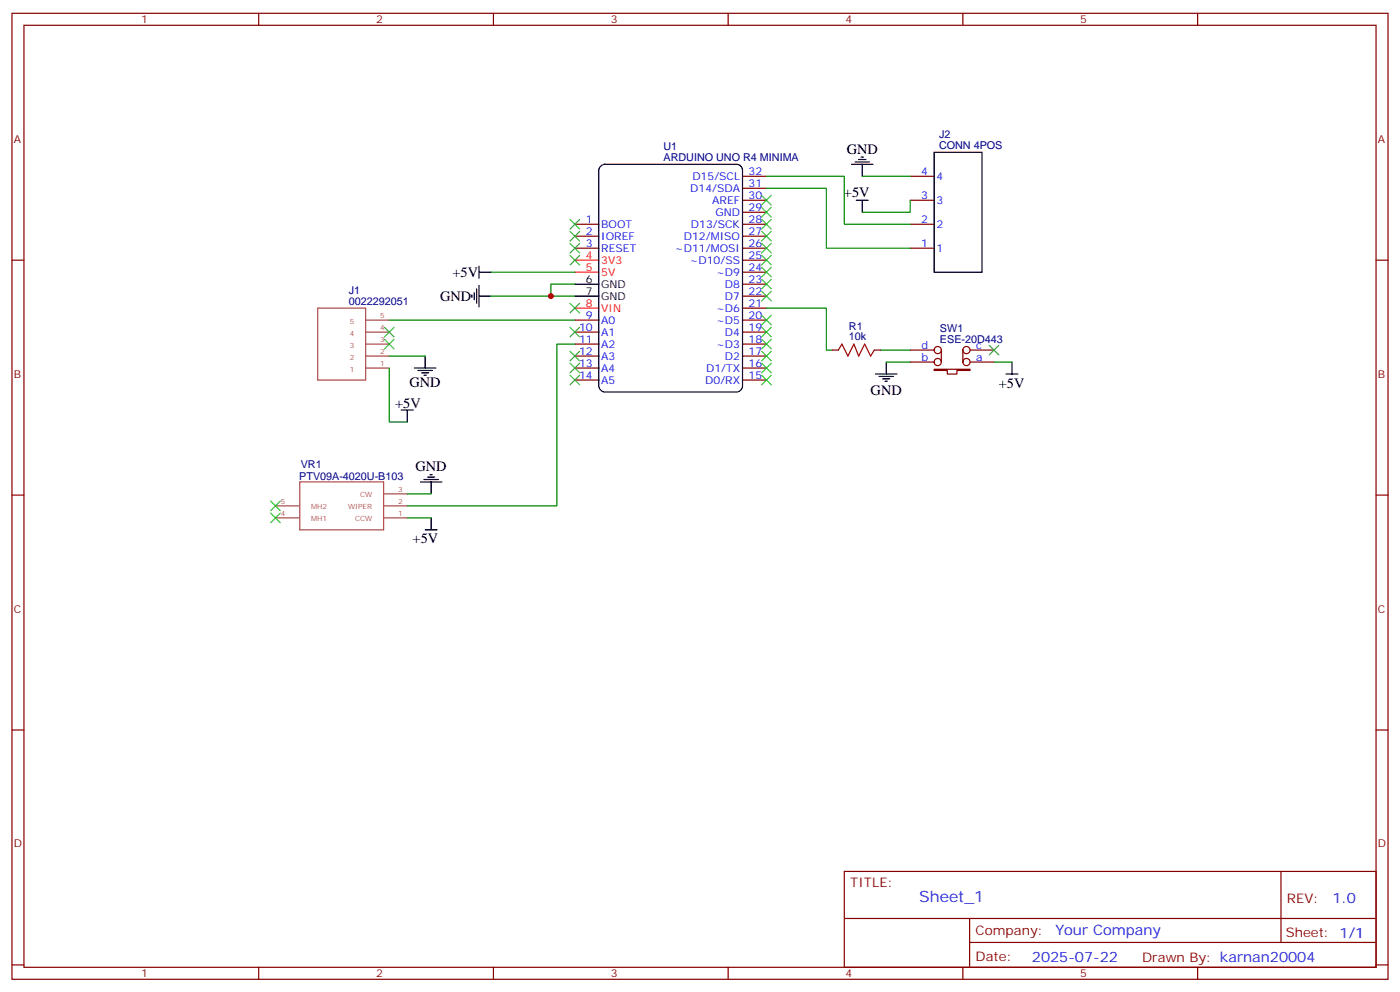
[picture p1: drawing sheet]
<svg xmlns="http://www.w3.org/2000/svg" width="412mm" height="292mm" viewBox="0 0 412 292" stroke-linecap="round" stroke-linejoin="round" font-family="sans-serif">
<g fill="none" stroke="#870000" stroke-width=".35">
<path d="M3.5 3.9h405.4v284.4h-405.4zM7.1 7.4h398.2v277.3h-398.2zM76.2 3.9v3.5M145.3 3.9v3.5M214.5 3.9v3.5M283.6 3.9v3.5M352.8 3.9v3.5M218.7 58.9h7.1M218.7 55.4h7.1M218.7 51.9h7.1M268.1 58.9h7.1M268.1 51.9h7.1"/>
<path d="M3.5 76.6h3.6M169.3 66h7.1M169.3 69.5h7.1M169.3 73.1h7.1M218.7 76.6h7.1M218.7 66h7.1M218.7 69.5h7.1M218.7 73.1h7.1M218.7 62.5h7.1M268.1 66h7.1M268.1 73.1h7.1M405.3 76.6h3.6"/>
<path d="M169.3 94.2h7.1M169.3 97.8h7.1M218.7 94.2h7.1M218.7 97.8h7.1M218.7 90.7h7.1M218.7 87.2h7.1M218.7 83.6h7.1M218.7 80.1h7.1M169.3 101.3h7.1M169.3 104.8h7.1M169.3 108.3h7.1M169.3 111.9h7.1"/>
<path d="M218.7 101.3h7.1M218.7 104.8h7.1M218.7 108.3h7.1M218.7 111.9h7.1M245.2 103h1.7M257.5 103h1.8M268.1 106.6h7.1M268.1 103h7.1M275.2 108.7h10.6v.3h-3.9v1.1h-2.9v-1.1h-3.8zM277.3 103v3.6M283.6 103v3.6M285.8 106.6h7"/>
<path d="M285.8 103h7M3.5 145.7h3.6M405.3 145.7h3.6M3.5 214.9h3.6M405.3 214.9h3.6M248.7 256.5h156.6v28.2h-156.6zM377.3 256.5v20.9M248.7 270.4h156.5M285.6 277.4h119.6M285.6 270.4v14.1M3.5 284h3.6M76.2 284.7v3.6"/>
<path d="M145.3 284.7v3.6M214.5 284.7v3.6M283.6 284.7v3.6M352.8 284.7v3.6M405.3 284h3.6"/>
<circle cx="276.2" cy="103" r="1.06"/>
<circle cx="276.2" cy="106.6" r="1.06"/>
<circle cx="284.7" cy="103" r="1.06"/>
<circle cx="284.7" cy="106.6" r="1.06"/>
</g>
<path d="M169.3 76.6h7.1M169.3 80.1h7.1M169.3 90.7h7.1" fill="none" stroke="#f00" stroke-width=".35"/>
<g fill="none" stroke="#000" stroke-width=".35">
<path d="M177 48.9l1.2-.5h38.8a1.76 1.76 0 0 1 1.7 1.7v63.5a1.89 1.89 0 0 1-1.7 1.8h-38.8a1.89 1.89 0 0 1-1.8-1.8v-63.5zM250.8 48.4h6.4M251.9 47.7h4.2M252.2 58.9h3.6M252.9 47h2.2M253.6 46.2h.8M254 48.4v3.5M254 58.9v3.6M275.2 44.8h14.1v35.3h-14.1zM141.1 78.4v3.5M139 86.8v.7M139.7 86.1v2.1"/>
<path d="M140.4 85.1v4.2M141.1 87.2h3.5M141.1 84v6.3M141.1 80.1h3.5M169.3 83.6h7.1M169.3 87.2h7.1M122.1 108.3h6.3M123.1 109h4.3M124.2 109.7h2.1M124.9 110.5h.7M125.2 104.8v3.5M257.9 110.1h6.3"/>
<path d="M258.9 110.8h4.3M260 111.5h2.1M260.7 112.2h.7M261.1 106.6v3.5M296.3 110.1h3.6M298.1 106.6v3.5M118.2 120.7h3.5M119.9 120.7v3.5M126.6 139.7h.8M123.8 141.9h6.4M124.9 141.1h4.2M125.2 156h3.6"/>
<path d="M125.9 140.4h2.2M127 141.9v3.5M127 152.4v3.6"/>
</g>
<path d="M93.6 90.7h14.1v21.2h-14.1zM107.7 97.8h7M107.7 94.2h7M107.7 108.3h7M107.7 104.8h7M107.7 101.3h7M81.1 152.4h7M81.1 148.9h7M88.3 141.9h24.7v14.1h-24.7zM113 152.4h6.9M113 148.9h6.9M113 145.4h6.9" fill="none" stroke="#a64a4a" stroke-width=".35"/>
<g fill="none" stroke="#008700" stroke-width=".35">
<path d="M225.8 55.4h17.6v17.7h24.7M225.8 51.9h22.9v14.1h19.4M254 51.9h14.1M268.1 58.9v3.6h-14.1M114.7 94.2h54.6M144.6 87.2h24.7M144.6 80.1h24.7M169.3 83.6h-7v3.6M225.8 90.7h17.6v12.3h1.8M114.7 108.3v15.9h5.2M114.7 104.8h10.5M169.3 101.3h-5.3v47.6h-44.1"/>
<path d="M259.3 103h8.8M261.1 106.6h7M292.8 106.6h5.3M119.9 152.4h7.1M119.9 145.4h7.1"/>
</g>
<g fill="none" stroke="#3c3" stroke-width=".35">
<path d="M224.4 57.5l2.8 2.9M227.2 57.5l-2.8 2.9M167.9 64.6l2.8 2.8M167.9 68.1l2.8 2.8M167.9 71.6l2.8 2.9M167.9 75.2l2.8 2.8M170.7 64.6l-2.8 2.8M170.7 68.1l-2.8 2.8M170.7 71.6l-2.8 2.9M170.7 75.2l-2.8 2.8M224.4 78.7l2.8 2.8M224.4 75.2l2.8 2.8"/>
<path d="M224.4 71.6l2.8 2.9M224.4 68.1l2.8 2.8M224.4 64.6l2.8 2.8M224.4 61.1l2.8 2.8M227.2 78.7l-2.8 2.8M227.2 75.2l-2.8 2.8M227.2 71.6l-2.8 2.9M227.2 68.1l-2.8 2.8M227.2 64.6l-2.8 2.8M227.2 61.1l-2.8 2.8M113.2 96.3l2.9 2.9M113.2 99.9l2.9 2.8"/>
<path d="M116.1 96.3l-2.9 2.9M116.1 99.9l-2.9 2.8M167.9 89.3l2.8 2.8M167.9 96.3l2.8 2.9M170.7 89.3l-2.8 2.8M170.7 96.3l-2.8 2.9M224.4 99.9l2.8 2.8M224.4 96.3l2.8 2.9M224.4 92.8l2.8 2.8M224.4 85.8l2.8 2.8M224.4 82.2l2.8 2.9M227.2 99.9l-2.8 2.8"/>
<path d="M227.2 96.3l-2.8 2.9M227.2 92.8l-2.8 2.8M227.2 85.8l-2.8 2.8M227.2 82.2l-2.8 2.9M167.9 103.4l2.8 2.8M167.9 106.9l2.8 2.8M167.9 110.5l2.8 2.8M170.7 103.4l-2.8 2.8M170.7 106.9l-2.8 2.8M170.7 110.5l-2.8 2.8M224.4 110.5l2.8 2.8M224.4 106.9l2.8 2.8"/>
<path d="M224.4 103.4l2.8 2.8M227.2 110.5l-2.8 2.8M227.2 106.9l-2.8 2.8M227.2 103.4l-2.8 2.8M291.4 101.6l2.8 2.9M294.2 101.6l-2.8 2.9M79.7 147.5l2.8 2.8M79.7 151l2.8 2.8M82.5 147.5l-2.8 2.8M82.5 151l-2.8 2.8"/>
</g>
<path d="M246.9 103l1.1-1.7 1.8 3.5 1.7-3.5 1.4 3.5 1.8-3.5 1.8 3.5 1-1.8" fill="none" stroke="#a10000" stroke-width=".35"/>
<circle cx="162.3" cy="87.2" r=".88" fill="#c00"/>
<text font-size="4.6" fill="#00f" x="270.8" y="265.5">Sheet_1</text>
<g font-size="4.2">
<text x="249.4" y="45.2">GND</text>
<text x="248.6" y="57.9">+5V</text>
<text x="133.3" y="81.5">+5V</text>
<text x="129.6" y="88.6">GND</text>
<text x="120.6" y="114">GND</text>
<text x="116.4" y="120">+5V</text>
<text x="256.5" y="116.2">GND</text>
<text x="294.2" y="114.1">+5V</text>
<text x="122.4" y="138.7">GND</text>
<text x="121.5" y="160">+5V</text>
</g>
<g font-size="4.2" fill="#00f">
<text x="392.5" y="265.8">1.0</text>
<text x="310.9" y="275.3">Your Company</text>
<text x="304" y="283.1">2025-07-22</text>
</g>
<g font-size="3.9" fill="#800">
<text x="250.5" y="261.1">TITLE:</text>
<text x="379.1" y="265.8">REV:</text>
<text x="287.4" y="275.3">Company:</text>
<text x="378.7" y="275.9">Sheet: 1/1</text>
<text x="287.4" y="283">Date:</text>
<text x="336.4" y="283.1">Drawn By: karnan20004</text>
</g>
<g font-size="3.2" fill="#800">
<text x="41.6" y="6.9">1</text>
<text x="110.8" y="6.9">2</text>
<text x="179.9" y="6.9">3</text>
<text x="249.1" y="6.9">4</text>
<text x="318.2" y="6.9">5</text>
<text x="4.1" y="42">A</text>
<text x="405.9" y="42">A</text>
<text x="4.1" y="111.2">B</text>
<text x="405.9" y="111.2">B</text>
<text x="4.1" y="180.3">C</text>
<text x="405.9" y="180.3">C</text>
<text x="4.1" y="249.4">D</text>
<text x="405.9" y="249.4">D</text>
<text x="41.6" y="287.7">1</text>
<text x="110.8" y="287.7">2</text>
<text x="179.9" y="287.7">3</text>
<text x="249.1" y="287.7">4</text>
<text x="318.2" y="287.7">5</text>
</g>
<g font-size="3.2" fill="#000080">
<text x="276.6" y="40.6">J2</text>
<text x="195.4" y="47.3">ARDUINO UNO R4 MINIMA</text>
<text x="195.4" y="44.1">U1</text>
<text x="276.6" y="43.8">CONN 4POS</text>
<text x="102.7" y="89.6">0022292051</text>
<text x="102.7" y="86.4">J1</text>
<text x="250.1" y="100.2">10k</text>
<text x="250.1" y="97.2">R1</text>
<text x="276.9" y="100.9">ESE-20D443</text>
<text x="276.9" y="97.9">SW1</text>
<text x="88.6" y="137.7">VR1</text>
<text x="88.1" y="141.2">PTV09A-4020U-B103</text>
</g>
<g font-size="3.2" fill="#00f">
<text x="203.9" y="53">D15/SCL</text>
<text x="220.5" y="51.5">32</text>
<text x="271.4" y="51.5">4</text>
<text x="275.9" y="53">4</text>
<text x="203.3" y="56.5">D14/SDA</text>
<text x="220.5" y="58.6">30</text>
<text x="220.5" y="55.1">31</text>
<text x="271.4" y="58.6">3</text>
<text x="172.6" y="65.7">1</text>
<text x="209.8" y="60">AREF</text>
<text x="210.7" y="63.5">GND</text>
<text x="220.5" y="65.7">28</text>
<text x="220.5" y="62.1">29</text>
<text x="271.4" y="65.7">2</text>
<text x="275.9" y="60">3</text>
<text x="172.6" y="69.2">2</text>
<text x="177.1" y="67.1">BOOT</text>
<text x="177.1" y="70.6">IOREF</text>
<text x="201.4" y="70.6">D12/MISO</text>
<text x="203.5" y="67.1">D13/SCK</text>
<text x="220.5" y="69.2">27</text>
<text x="275.9" y="67.1">2</text>
<text x="172.6" y="72.7">3</text>
<text x="177.1" y="74.1">RESET</text>
<text x="198.8" y="74.1">~D11/MOSI</text>
<text x="203.2" y="77.6">~D10/SS</text>
<text x="220.5" y="76.2">25</text>
<text x="220.5" y="72.7">26</text>
<text x="271.4" y="72.7">1</text>
<text x="275.9" y="74.1">1</text>
<text x="211" y="81.2">~D9</text>
<text x="220.5" y="83.3">23</text>
<text x="220.5" y="79.8">24</text>
<text x="213.6" y="88.2">D7</text>
<text x="213.6" y="84.7">D8</text>
<text x="220.5" y="86.8">22</text>
<text x="172.6" y="93.9">9</text>
<text x="177.1" y="95.3">A0</text>
<text x="211" y="95.3">~D5</text>
<text x="211" y="91.8">~D6</text>
<text x="220.5" y="93.9">20</text>
<text x="220.5" y="90.3">21</text>
<text x="170.6" y="97.4">10</text>
<text x="170.6" y="100.9">11</text>
<text x="177.1" y="98.8">A1</text>
<text x="213.6" y="98.8">D4</text>
<text x="220.5" y="100.9">18</text>
<text x="220.5" y="97.4">19</text>
<text x="170.6" y="104.5">12</text>
<text x="170.6" y="108">13</text>
<text x="177.1" y="102.3">A2</text>
<text x="177.1" y="105.9">A3</text>
<text x="211" y="102.3">~D3</text>
<text x="213.6" y="105.9">D2</text>
<text x="220.5" y="108">16</text>
<text x="220.5" y="104.5">17</text>
<text x="271.4" y="106.2">b</text>
<text x="271.4" y="102.7">d</text>
<text x="287.5" y="102.7">c</text>
<text x="287.5" y="106.2">a</text>
<text x="170.6" y="111.5">14</text>
<text x="177.1" y="109.4">A4</text>
<text x="177.1" y="112.9">A5</text>
<text x="207.7" y="112.9">D0/RX</text>
<text x="208" y="109.4">D1/TX</text>
<text x="220.5" y="111.5">15</text>
</g>
<g font-size="3.2" fill="#f00">
<text x="172.6" y="76.2">4</text>
<text x="177.1" y="77.6">3V3</text>
<text x="172.6" y="79.8">5</text>
<text x="177.1" y="81.2">5V</text>
<text x="172.6" y="90.3">8</text>
<text x="177.1" y="91.8">VIN</text>
</g>
<g font-size="3.2">
<text x="172.6" y="83.3">6</text>
<text x="172.6" y="86.8">7</text>
<text x="177.1" y="84.7">GND</text>
<text x="177.1" y="88.2">GND</text>
</g>
<g font-size="2.1" fill="#a54b4b">
<text x="103" y="95.3">5</text>
<text x="112" y="93.5">5</text>
<text x="103" y="98.8">4</text>
<text x="112" y="100.6">3</text>
<text x="112" y="97.1">4</text>
<text x="103" y="105.9">2</text>
<text x="103" y="102.3">3</text>
<text x="112" y="107.6">1</text>
<text x="112" y="104.1">2</text>
<text x="103" y="109.4">1</text>
<text x="82.7" y="148.2">5</text>
<text x="91.7" y="149.9">MH2</text>
<text x="102.6" y="149.9">WIPER</text>
<text x="106.1" y="146.4">CW</text>
<text x="117.3" y="148.2">2</text>
<text x="117.3" y="144.7">3</text>
<text x="82.7" y="151.7">4</text>
<text x="91.7" y="153.5">MH1</text>
<text x="104.6" y="153.5">CCW</text>
<text x="117.3" y="151.7">1</text>
</g>
</svg>
